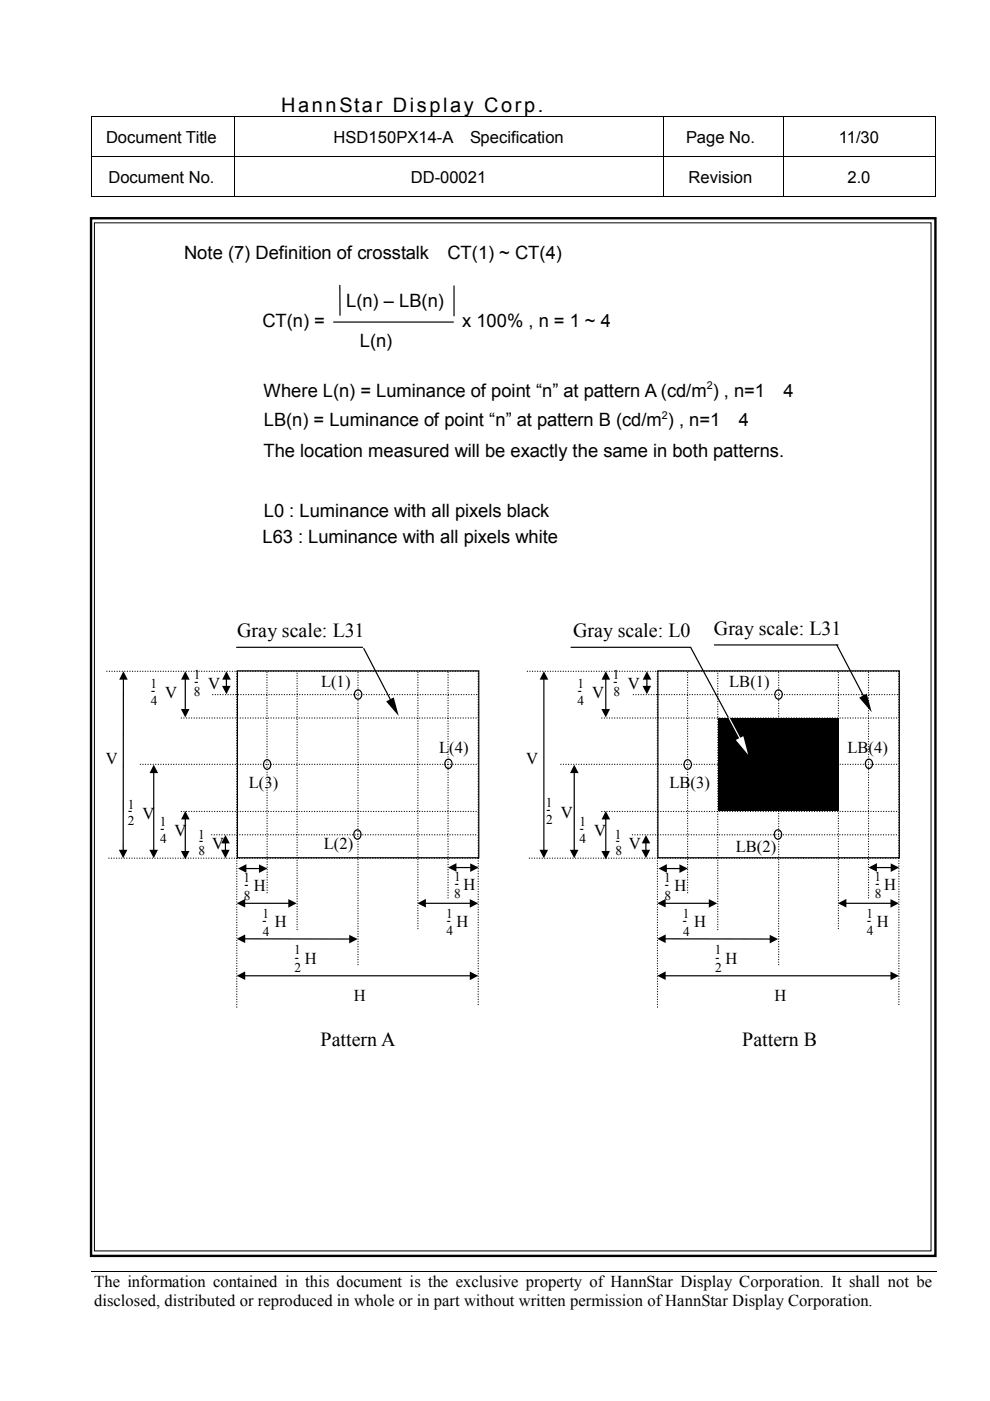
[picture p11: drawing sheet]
<svg xmlns="http://www.w3.org/2000/svg" width="210mm" height="297mm" viewBox="0 0 210 297" stroke-linecap="round" stroke-linejoin="round" font-family="sans-serif">
<g fill="none" stroke="#000" stroke-width=".21">
<path d="M19.4 24.8h178.9M19.4 33.2h178.9M19.5 24.8v8.3M19.5 33.3v8.5M49.6 24.8v8.3M49.6 33.3v8.5M140.6 24.8v8.3M140.6 33.3v8.5M166 24.8v8.3M166 33.3v8.5M198.2 24.8v8.3M198.2 33.3v8.5"/>
<path d="M19.4 41.7h30.1M49.7 41.7h90.8M140.7 41.7h25.2M166.1 41.7h32.1M19.3 269.7h179.2"/>
</g>
<path d="M198.2 41.6h.1v.2h-.1z" fill="#000"/>
<g fill="#fff">
<path d="M19.3 277.9l179.2 .1z"/>
<path d="M198.5 269.7v8.3z"/>
<path d="M198.5 277.9v.1z"/>
</g>
<path d="M19.3 46.3h179v220h-179z" fill="none" stroke="#000" stroke-width=".51"/>
<path d="M20 47.2h177.4v218h-177.4z" fill-rule="evenodd" fill="#fff" stroke="#000" stroke-width=".21"/>
<g fill="none" stroke="#000" stroke-width=".25">
<path d="M70.7 68.3h25.4M72.1 60.5v6.3M96.3 60.6v6.4M77.1 137.5l5.7 10.9M177.4 136.7l5.7 10.9M26.2 144l-.1 36.3M39.3 144v6.4M48 144v1.5M50.3 142.2h51.2v39.7h-51.2zM75.4 146.5a.89 .89 0 0 1 1.2 .2 .89 .89 0 0 1-.1 1.2 .77 .77 0 0 1-1 .2 .77 .77 0 0 1-.4-.9zM115.3 144v36.3M128.4 144v6.4"/>
<path d="M137.2 144v1.5M139.5 142.2h51.2v39.7h-51.2zM164.5 146.5a.89 .89 0 0 1 1.3 .2 .89 .89 0 0 1-.2 1.2 .77 .77 0 0 1-.9 .2 .77 .77 0 0 1-.4-.9zM32.6 163.8v16.5M39.3 173.7v6.8M47.8 178.7v1.6M56.1 161.4a.76 .76 0 0 1 .9-.2 .76 .76 0 0 1 .4 .9 .79 .79 0 0 1-.8 1 .79 .79 0 0 1-.7-1zM75.2 176.2a.76 .76 0 0 1 1-.1 .76 .76 0 0 1 .3 .8 .79 .79 0 0 1-.7 1 .79 .79 0 0 1-.8-1zM94.5 161.2a.76 .76 0 0 1 1-.1 .76 .76 0 0 1 .3 .8 .79 .79 0 0 1-.7 1 .79 .79 0 0 1-.8-1zM121.8 163.8v16.5M128.4 173.7v6.8M136.9 178.7v1.6"/>
<path d="M145.3 161.4a.79 .79 0 0 1 .9-.2 .79 .79 0 0 1 .4 .9 .81 .81 0 0 1-.8 1 .81 .81 0 0 1-.8-1zM164.4 176.2a.89 .89 0 0 1 1.2 .2 .89 .89 0 0 1-.1 1.2 .77 .77 0 0 1-1 .2 .77 .77 0 0 1-.3-.9zM183.7 161.2a.76 .76 0 0 1 .9-.1 .76 .76 0 0 1 .4 .8 .79 .79 0 0 1-.8 1 .79 .79 0 0 1-.7-1zM51.9 191.5h9.3M51.9 199.1h22.2M52.2 184.1h2.8M90.2 191.5h9.5M96.7 183.9h3.1M141.1 191.5h9.3M141.1 199.1h22.2M141.3 184.1h2.8M179.4 191.5h9.5"/>
<path d="M185.8 183.9h3.1M51.9 206.9h47.8M141.1 206.9h47.8"/>
</g>
<g fill="none" stroke="#000" stroke-width=".25" stroke-dasharray="0 .5">
<path d="M22.6 142.3h78.8M38.4 152.2h62.8M45.1 147.3h56.1M50.2 142.3v71.2M56.6 142.5v47.2M75.9 142.6v62.3M95 142.5v47.9M101.4 142.3v71M111.8 142.3h78.8M127.6 152.2h62.8M134.3 147.3h56.1M139.4 142.3v71.2"/>
<path d="M145.8 142.5v47.2M165.1 142.6v62.3M184.1 142.5v47.9M190.6 142.3v71M29.8 162.1h71.4M38.4 172h62.8M44.9 177h56.3M118.9 162.1h71.5M127.6 172h62.8M134.1 177h56.3M23.1 181.9h78.3M63 197.1v-54.7"/>
<path d="M88.6 196.9v-54.7M112.2 181.9h78.4M152.2 197.1v-54.7M177.8 196.9v-54.7"/>
</g>
<g fill="#000">
<path d="M26.2 142.3l.9 1.8h-1.8zM38.4 150.3h1.8l-.9 1.8zM39.3 142.3l.9 1.8h-1.8zM47.1 145.4h1.8l-.9 1.8zM48 142.3l.9 1.8h-1.8zM81.9 148.7l1.6-.8 1 3.9zM115.3 142.3l.9 1.8h-1.8zM127.5 150.3h1.8l-.9 1.8zM128.4 142.3l1 1.8h-1.8zM136.2 145.4h1.8l-.8 1.8zM137.2 142.3l.9 1.8h-1.8zM182.2 147.9l1.6-.8 1 3.9z"/>
<path d="M32.6 162.1l.9 1.8h-1.8zM39.3 172l.9 1.7h-1.8zM47.8 177l.9 1.8h-1.8zM121.8 162.1l.9 1.8h-1.8zM128.4 172l1 1.7h-1.8zM136.9 177l1 1.8h-1.8zM25.2 180.2h1.8l-.9 1.7zM31.7 180.2h1.8l-.9 1.7zM38.4 180.4h1.8l-.9 1.8zM46.9 180.2h1.8l-.9 1.7zM50.2 191.5l1.8-.9v1.8zM50.2 199.1l1.8-1v1.8z"/>
<path d="M50.5 184.1l1.7-.9v1.8zM54.9 183.3l1.8 .8-1.8 1zM61.1 190.6l1.8 .9-1.8 .9zM88.5 191.5l1.8-.9v1.8zM95 183.9l1.8-.9v1.8zM99.6 190.6l1.8 .9-1.8 .9zM99.7 183l1.8 .9-1.8 1zM114.4 180.2h1.8l-.9 1.7zM120.8 180.2h1.8l-.8 1.7zM127.5 180.4h1.8l-.9 1.8zM136 180.2h1.8l-.9 1.7zM139.4 191.5l1.7-.9v1.8z"/>
<path d="M139.4 199.1l1.7-1v1.8zM139.6 184.1l1.8-.9v1.8zM144.1 183.3l1.7 .8-1.7 1zM150.3 190.6l1.8 .9-1.8 .9zM177.7 191.5l1.8-.9v1.8zM184.1 183.9l1.8-.9v1.8zM188.8 190.6l1.8 .9-1.8 .9zM188.8 183l1.8 .9-1.8 1zM50.2 206.9l1.8-.9v1.8zM74 198.2l1.8 .9-1.8 .9zM99.6 206l1.8 .9-1.8 .9zM139.4 206.9l1.7-.9v1.8z"/>
<path d="M163.2 198.2l1.8 .9-1.8 .9zM188.8 206l1.8 .9-1.8 .9z"/>
</g>
<path d="M152.2 152.4h25.6v19.5h-25.6z" fill="#000"/>
<path d="M154.6 152.3l2.3 4.2" fill="none" stroke="#fff" stroke-width=".25"/>
<path d="M156 156.9l1.6-.8 1 3.9z" fill="#fff"/>
<path d="M50.2 137.2h26.7M121.1 137.2h25.4M146.5 137.3l7.9 14.8M151.5 136.7h26.2" fill="none" stroke="#000" stroke-width=".25"/>
<g font-size="4.2">
<text x="59.6" y="23.8">HannStar Display Corp.</text>
<text x="50.3" y="135">Gray scale: L31</text>
<text x="121.5" y="135">Gray scale: L0</text>
<text x="151.4" y="134.7">Gray scale: L31</text>
<text x="68" y="221.7">Pattern A</text>
<text x="157.4" y="221.7">Pattern B</text>
</g>
<g font-size="3.9">
<text x="39" y="54.9">Note (7) Definition of crosstalk</text>
<text x="94.9" y="54.9">CT(1) ~ CT(4)</text>
<text x="73.4" y="65.1">L(n) – LB(n)</text>
<text x="55.7" y="69.3">CT(n) =</text>
<text x="98" y="69.3">x 100% , n = 1 ~ 4</text>
<text x="76.3" y="73.6">L(n)</text>
<text x="55.8" y="84.1">Where L(n) = Luminance of point “n” at pattern A (cd/m ) , n=1</text>
<text x="166.1" y="84.1">4</text>
<text x="56" y="90.4">LB(n) = Luminance of point “n” at pattern B (cd/m ) , n=1</text>
<text x="156.6" y="90.4">4</text>
<text x="55.8" y="97">The location measured will be exactly the same in both patterns.</text>
<text x="56" y="109.7">L0 : Luminance with all pixels black</text>
<text x="55.7" y="115.2">L63 : Luminance with all pixels white</text>
</g>
<g font-size="3.5">
<text x="22.5" y="30.3">Document Title</text>
<text x="70.7" y="30.3">HSD150PX14-A</text>
<text x="99.7" y="30.3">Specification</text>
<text x="145.4" y="30.3">Page No.</text>
<text x="177.9" y="30.3">11/30</text>
<text x="23" y="38.7">Document No.</text>
<text x="87.1" y="38.7">DD-00021</text>
<text x="146" y="38.7">Revision</text>
<text x="179.7" y="38.7">2.0</text>
<text x="35.1" y="148">V</text>
<text x="44.2" y="146.2">V</text>
<text x="68.1" y="145.6">L(1)</text>
<text x="125.5" y="148">V</text>
<text x="133.1" y="146.2">V</text>
<text x="154.6" y="145.6">LB(1)</text>
<text x="22.4" y="161.9">V</text>
<text x="93.1" y="159.6">L(4)</text>
<text x="111.6" y="161.9">V</text>
<text x="179.7" y="159.6">LB(4)</text>
<text x="52.8" y="167">L(3)</text>
<text x="141.9" y="167">LB(3)</text>
<text x="30.2" y="173.6">V</text>
<text x="118.9" y="173.4">V</text>
<text x="37" y="177.3">V</text>
<text x="45" y="180">V</text>
<text x="68.7" y="180">L(2)</text>
<text x="126" y="177.3">V</text>
<text x="133.3" y="180">V</text>
<text x="156" y="180.7">LB(2)</text>
<text x="53.8" y="188.9">H</text>
<text x="98.3" y="188.6">H</text>
<text x="143" y="188.9">H</text>
<text x="187.5" y="188.6">H</text>
<text x="58.3" y="196.6">H</text>
<text x="96.8" y="196.5">H</text>
<text x="147.2" y="196.6">H</text>
<text x="185.9" y="196.5">H</text>
<text x="64.6" y="204.3">H</text>
<text x="153.8" y="204.3">H</text>
<text x="75" y="212.3">H</text>
<text x="164.2" y="212.3">H</text>
<text x="20" y="273">The information contained in this document is the exclusive property of HannStar Display Corporation. It shall not be</text>
<text x="20" y="277">disclosed, distributed or reproduced in whole or in part without written permission of HannStar Display Corporation.</text>
</g>
<g font-size="2.8">
<text x="31.1" y="147.3">－</text>
<text x="31.9" y="145.9">1</text>
<text x="32" y="149.4">4</text>
<text x="40.2" y="145.5">－</text>
<text x="41.1" y="144">1</text>
<text x="41.1" y="147.7">8</text>
<text x="121.5" y="147.3">－</text>
<text x="122.4" y="145.9">1</text>
<text x="122.5" y="149.4">4</text>
<text x="129.1" y="145.5">－</text>
<text x="130" y="144">1</text>
<text x="130" y="147.7">8</text>
<text x="26.2" y="172.9">－</text>
<text x="27.1" y="171.4">1</text>
<text x="114.9" y="172.6">－</text>
<text x="115.7" y="171.2">1</text>
<text x="27.1" y="175">2</text>
<text x="33.1" y="176.6">－</text>
<text x="33.9" y="175.1">1</text>
<text x="34" y="178.7">4</text>
<text x="41.2" y="179.2">－</text>
<text x="42" y="177.8">1</text>
<text x="115.8" y="174.8">2</text>
<text x="122" y="176.6">－</text>
<text x="122.9" y="175.1">1</text>
<text x="122.9" y="178.7">4</text>
<text x="129.6" y="179.2">－</text>
<text x="130.4" y="177.8">1</text>
<text x="42.1" y="181.4">8</text>
<text x="130.5" y="181.4">8</text>
<text x="50.8" y="188.4">－</text>
<text x="51.6" y="186.9">1</text>
<text x="51.7" y="190.7">8</text>
<text x="95.5" y="188.2">－</text>
<text x="96.3" y="186.7">1</text>
<text x="96.3" y="190.4">8</text>
<text x="140" y="188.4">－</text>
<text x="140.8" y="186.9">1</text>
<text x="140.9" y="190.7">8</text>
<text x="184.7" y="188.2">－</text>
<text x="185.4" y="186.7">1</text>
<text x="185.5" y="190.4">8</text>
<text x="54.7" y="196.2">－</text>
<text x="55.7" y="194.6">1</text>
<text x="93.7" y="196">－</text>
<text x="94.6" y="194.6">1</text>
<text x="143.8" y="196.2">－</text>
<text x="144.8" y="194.6">1</text>
<text x="182.9" y="196">－</text>
<text x="183.7" y="194.6">1</text>
<text x="55.8" y="198.4">4</text>
<text x="61.6" y="203.9">－</text>
<text x="62.4" y="202.4">1</text>
<text x="94.7" y="198.2">4</text>
<text x="144.8" y="198.4">4</text>
<text x="150.7" y="203.9">－</text>
<text x="151.6" y="202.4">1</text>
<text x="183.8" y="198.2">4</text>
<text x="62.4" y="206.1">2</text>
<text x="151.6" y="206.1">2</text>
</g>
<g font-size="2.3">
<text x="149.9" y="82.5">2</text>
<text x="140.3" y="88.8">2</text>
</g>
</svg>
